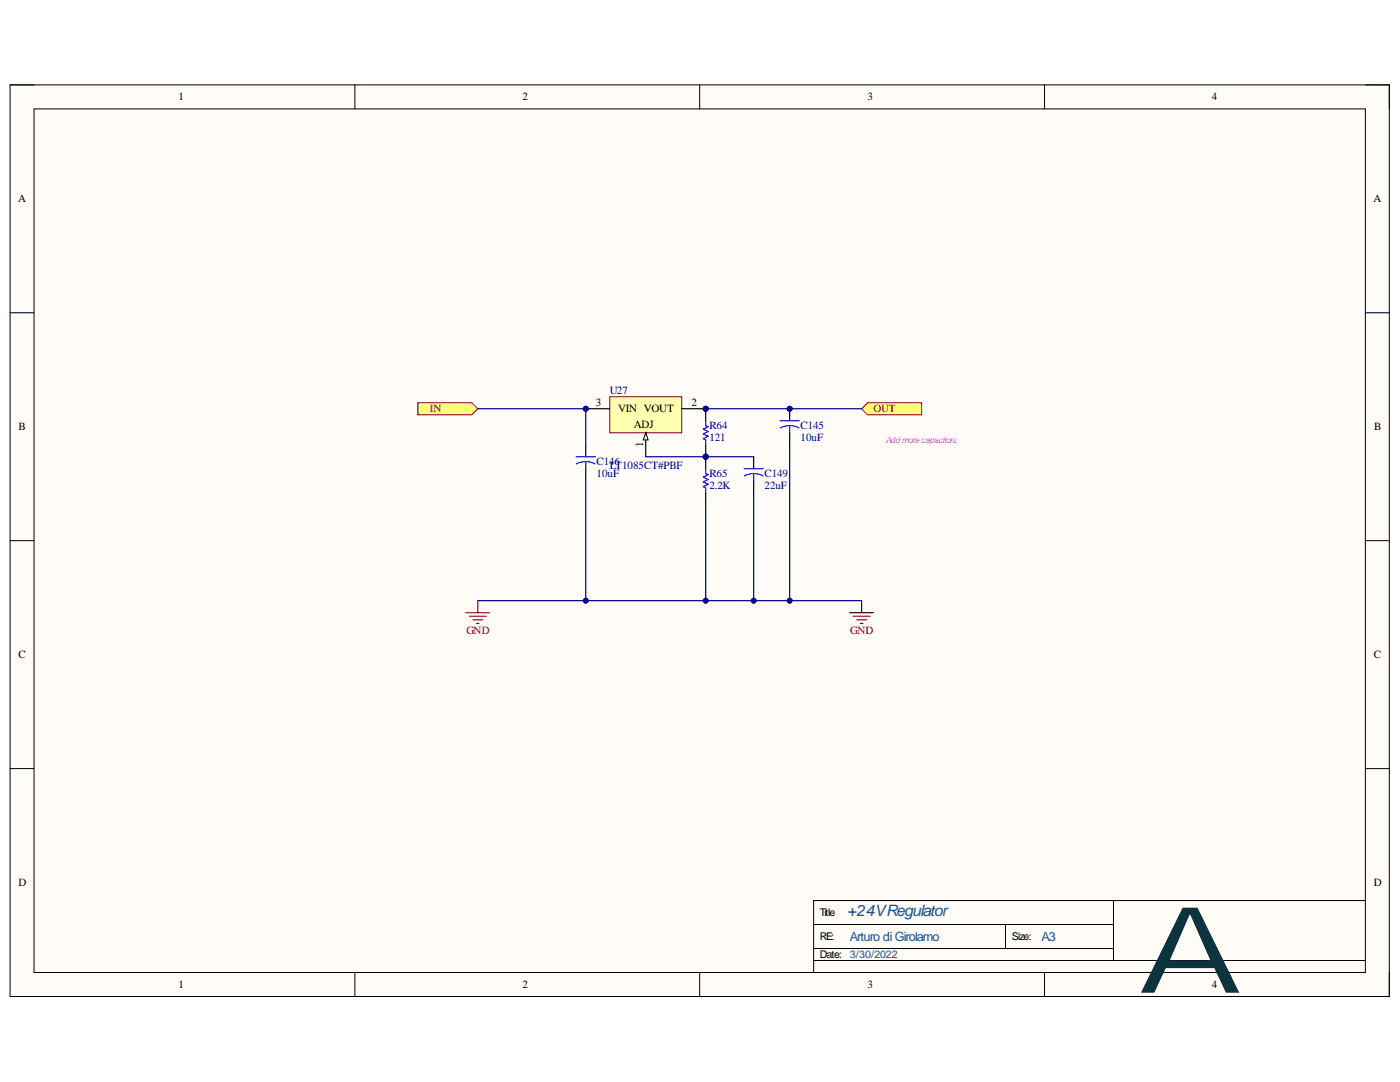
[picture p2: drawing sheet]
<svg xmlns="http://www.w3.org/2000/svg" width="279mm" height="216mm" viewBox="0 0 279 216" stroke-linecap="round" stroke-linejoin="round" font-family="sans-serif">
<path d="M2 16.9h275.3v181.9h-275.3z" fill-rule="evenodd" fill="#fffcf8"/>
<path d="M2 16.9h275.3v181.9h-275.3z" fill="none" stroke="#000" stroke-width=".2"/>
<path d="M6.8 21.7h265.7v172.3h-265.7z" fill-rule="evenodd" fill="#fffcf8"/>
<g fill="none" stroke="#000" stroke-width=".2">
<path d="M2 16.9h4.8M70.8 16.9v4.8M139.6 16.9v4.8M208.5 16.9v4.8M272.5 16.9h4.8v4.8M6.8 21.7h265.7v172.3h-265.7zM2 62.4h4.8M272.5 62.4h4.8M2 107.9h4.8M272.5 107.9h4.8M2 153.4h4.8M272.5 153.4h4.8"/>
<path d="M222.2 179.7v12M272.5 179.7h-110.1v14.3M70.8 194v4.8M139.6 194v4.8M162.4 184.5h59.8M162.4 191.7h110.1M162.4 189.3h59.8M200.7 184.5v4.8M208.5 194v4.8M277.3 194v4.8"/>
</g>
<circle cx="140.8" cy="81.6" r=".48" fill="#000080"/>
<circle cx="140.8" cy="81.6" r=".48" fill="none" stroke="#000080" stroke-width=".2"/>
<circle cx="140.8" cy="91.1" r=".48" fill="#000080"/>
<circle cx="140.8" cy="91.1" r=".48" fill="none" stroke="#000080" stroke-width=".2"/>
<path d="M140.8 81.6v2.4" fill="none" stroke="#000" stroke-width=".24"/>
<circle cx="140.8" cy="81.6" r=".48" fill="#000080"/>
<circle cx="140.8" cy="81.6" r=".48" fill="none" stroke="#000080" stroke-width=".2"/>
<path d="M140.8 88.7v2.4" fill="none" stroke="#000" stroke-width=".24"/>
<circle cx="140.8" cy="91.1" r=".48" fill="#000080"/>
<circle cx="140.8" cy="91.1" r=".48" fill="none" stroke="#000080" stroke-width=".2"/>
<path d="M140.8 84v.9l.5 .2-.9 .5 .9 .5-.9 .5 .9 .5-.9 .4 .4 .3v.9" fill="none" stroke="#00f" stroke-width=".24"/>
<circle cx="140.8" cy="91.1" r=".48" fill="#000080"/>
<circle cx="140.8" cy="91.1" r=".48" fill="none" stroke="#000080" stroke-width=".2"/>
<path d="M140.8 91.1v2.4" fill="none" stroke="#000" stroke-width=".24"/>
<circle cx="140.8" cy="91.1" r=".48" fill="#000080"/>
<circle cx="140.8" cy="91.1" r=".48" fill="none" stroke="#000080" stroke-width=".2"/>
<path d="M116.9 88.7v2.4M116.9 93.5v2.4M140.8 98.3v2.4" fill="none" stroke="#000" stroke-width=".24"/>
<path d="M115 91.1h3.8M116.9 92.1l1.1 .2 .8 .3M116.9 92.1l-.8 .1-1.1 .4M116.9 92.1v1.4M140.8 93.5v1l.5 .2-.9 .5 .9 .5-.9 .5 .9 .4-.9 .5 .4 .3v.9" fill="none" stroke="#00f" stroke-width=".24"/>
<circle cx="157.6" cy="81.6" r=".48" fill="#000080"/>
<circle cx="157.6" cy="81.6" r=".48" fill="none" stroke="#000080" stroke-width=".2"/>
<path d="M157.6 81.6v2.4" fill="none" stroke="#000" stroke-width=".24"/>
<circle cx="157.6" cy="81.6" r=".48" fill="#000080"/>
<circle cx="157.6" cy="81.6" r=".48" fill="none" stroke="#000080" stroke-width=".2"/>
<path d="M157.6 86.3v2.4" fill="none" stroke="#000" stroke-width=".24"/>
<path d="M155.7 84h3.8M157.6 84.9l1.1 .2 .7 .3M157.6 84.9l-1.2 .2-.7 .3M157.6 84.9v1.4" fill="none" stroke="#00f" stroke-width=".24"/>
<path d="M172 81.6l1.1-1.2h10.8v2.4h-10.8z" fill-rule="evenodd" fill="#ffff80"/>
<path d="M172 81.6l1.1-1.2h10.8v2.4h-10.8z" fill="none" stroke="#800000" stroke-width=".2"/>
<path d="M83.4 80.4h10.8l1.2 1.2-1.2 1.2h-10.8z" fill-rule="evenodd" fill="#ffff80"/>
<path d="M83.4 80.4h10.8l1.2 1.2-1.2 1.2h-10.8z" fill="none" stroke="#800000" stroke-width=".2"/>
<circle cx="140.8" cy="81.6" r=".48" fill="#000080"/>
<circle cx="140.8" cy="81.6" r=".48" fill="none" stroke="#000080" stroke-width=".2"/>
<circle cx="116.9" cy="81.6" r=".48" fill="#000080"/>
<circle cx="116.9" cy="81.6" r=".48" fill="none" stroke="#000080" stroke-width=".2"/>
<path d="M121.7 79.2h14.3v7.1h-14.3z" fill-rule="evenodd" fill="#ffffb0"/>
<path d="M121.7 79.2h14.3v7.1h-14.3z" fill="none" stroke="#800000" stroke-width=".2"/>
<path d="M128.9 86.3v4.8" fill="none" stroke="#000" stroke-width=".24"/>
<path d="M128.9 86.3l.4 1.5h-.9z" fill="#f8fcff"/>
<path d="M128.9 86.3l.4 1.5h-.9z" fill="none" stroke="#000" stroke-width=".2"/>
<path d="M136 81.6h4.8" fill="none" stroke="#000" stroke-width=".24"/>
<circle cx="140.8" cy="81.6" r=".48" fill="#000080"/>
<circle cx="140.8" cy="81.6" r=".48" fill="none" stroke="#000080" stroke-width=".2"/>
<path d="M116.9 81.6h4.8" fill="none" stroke="#000" stroke-width=".24"/>
<circle cx="116.9" cy="81.6" r=".48" fill="#000080"/>
<circle cx="116.9" cy="81.6" r=".48" fill="none" stroke="#000080" stroke-width=".2"/>
<path d="M95.4 119.9h21.5" fill="none" stroke="#000080" stroke-width=".24"/>
<circle cx="116.9" cy="119.9" r=".48" fill="#000080"/>
<circle cx="116.9" cy="119.9" r=".48" fill="none" stroke="#000080" stroke-width=".2"/>
<path d="M95.4 81.6h21.5v7.1" fill="none" stroke="#000080" stroke-width=".24"/>
<circle cx="116.9" cy="81.6" r=".48" fill="#000080"/>
<circle cx="116.9" cy="81.6" r=".48" fill="none" stroke="#000080" stroke-width=".2"/>
<path d="M116.9 95.9v24h23.9v-19.2" fill="none" stroke="#000080" stroke-width=".24"/>
<circle cx="140.8" cy="119.9" r=".48" fill="#000080"/>
<circle cx="140.8" cy="119.9" r=".48" fill="none" stroke="#000080" stroke-width=".2"/>
<circle cx="116.9" cy="119.9" r=".48" fill="#000080"/>
<circle cx="116.9" cy="119.9" r=".48" fill="none" stroke="#000080" stroke-width=".2"/>
<path d="M128.9 91.1h11.9" fill="none" stroke="#000080" stroke-width=".24"/>
<circle cx="140.8" cy="91.1" r=".48" fill="#000080"/>
<circle cx="140.8" cy="91.1" r=".48" fill="none" stroke="#000080" stroke-width=".2"/>
<path d="M157.6 88.7v31.2h-16.8" fill="none" stroke="#000080" stroke-width=".24"/>
<circle cx="157.6" cy="119.9" r=".48" fill="#000080"/>
<circle cx="157.6" cy="119.9" r=".48" fill="none" stroke="#000080" stroke-width=".2"/>
<circle cx="150.4" cy="119.9" r=".48" fill="#000080"/>
<circle cx="150.4" cy="119.9" r=".48" fill="none" stroke="#000080" stroke-width=".2"/>
<circle cx="140.8" cy="119.9" r=".48" fill="#000080"/>
<circle cx="140.8" cy="119.9" r=".48" fill="none" stroke="#000080" stroke-width=".2"/>
<path d="M140.8 81.6h31.2" fill="none" stroke="#000080" stroke-width=".24"/>
<circle cx="140.8" cy="81.6" r=".48" fill="#000080"/>
<circle cx="140.8" cy="81.6" r=".48" fill="none" stroke="#000080" stroke-width=".2"/>
<circle cx="157.6" cy="81.6" r=".48" fill="#000080"/>
<circle cx="157.6" cy="81.6" r=".48" fill="none" stroke="#000080" stroke-width=".2"/>
<path d="M157.6 119.9h14.4" fill="none" stroke="#000080" stroke-width=".24"/>
<circle cx="157.6" cy="119.9" r=".48" fill="#000080"/>
<circle cx="157.6" cy="119.9" r=".48" fill="none" stroke="#000080" stroke-width=".2"/>
<path d="M95.4 119.9v2.3M172 119.9v2.3M93 122.2h4.7M93.7 123h3.3M94.4 123.7h1.9M95.1 124.4h.5M169.6 122.2h4.7M170.3 123h3.3M171 123.7h1.9M171.7 124.4h.5" fill="none" stroke="#800000" stroke-width=".24"/>
<path d="M150.4 91.1v2.4M150.4 95.9v2.4" fill="none" stroke="#000" stroke-width=".24"/>
<path d="M148.5 93.5h3.8M150.4 94.5l1.2 .2 .7 .3M150.4 94.5l-1.1 .2-.7 .3M150.4 94.5v1.4" fill="none" stroke="#00f" stroke-width=".24"/>
<path d="M140.8 91.1h9.6" fill="none" stroke="#000080" stroke-width=".24"/>
<circle cx="140.8" cy="91.1" r=".48" fill="#000080"/>
<circle cx="140.8" cy="91.1" r=".48" fill="none" stroke="#000080" stroke-width=".2"/>
<path d="M150.4 98.3v21.6" fill="none" stroke="#000080" stroke-width=".24"/>
<circle cx="150.4" cy="119.9" r=".48" fill="#000080"/>
<circle cx="150.4" cy="119.9" r=".48" fill="none" stroke="#000080" stroke-width=".2"/>
<text font-size="23.9" fill="#0c343d" x="227.1" y="198.1">A</text>
<text font-size="3.1" fill="#0b5394" x="169.1" y="182.8">+24VRegulator</text>
<g font-size="2.5" fill="#0b5394">
<text x="169.6" y="187.8">Arturo di Girolamo</text>
<text x="207.8" y="187.8">A3</text>
</g>
<g font-size="2.2">
<text x="35.6" y="20">1</text>
<text x="104.3" y="20">2</text>
<text x="173.1" y="20">3</text>
<text x="241.9" y="20">4</text>
<text x="3.6" y="40.4">A</text>
<text x="274.1" y="40.4">A</text>
<text x="118.9" y="81.1">3</text>
<text x="123.4" y="82.2">VIN VOUT</text>
<text x="138" y="81.1">2</text>
<text x="3.7" y="85.9">B</text>
<text x="126.5" y="85.4">ADJ</text>
<text x="128.4" y="89.1" transform="rotate(-90 128.4 89.1)">1</text>
<text x="274.3" y="85.9">B</text>
<text x="3.7" y="131.3">C</text>
<text x="274.2" y="131.3">C</text>
<text x="3.7" y="176.8">D</text>
<text x="274.2" y="176.8">D</text>
<text x="35.6" y="197.2">1</text>
<text x="104.3" y="197.2">2</text>
<text x="173.1" y="197.2">3</text>
<text x="241.9" y="197.2">4</text>
</g>
<g font-size="2.2" fill="#800000">
<text x="85.8" y="82.2">IN</text>
<text x="174.3" y="82.2">OUT</text>
<text x="93.1" y="126.5">GND</text>
<text x="169.7" y="126.5">GND</text>
</g>
<g font-size="2.2" fill="#000080">
<text x="121.7" y="78.7">U27</text>
<text x="141.6" y="85.6">R64</text>
<text x="141.6" y="88">121</text>
<text x="159.8" y="85.6">C145</text>
<text x="159.8" y="88">10uF</text>
<text x="119.1" y="92.8">C146</text>
<text x="119.1" y="95.2">10uF</text>
<text x="121.7" y="93.5">LT1085CT#PBF</text>
<text x="141.6" y="95.2">R65</text>
<text x="152.6" y="95.2">C149</text>
<text x="141.6" y="97.6">2.2K</text>
<text x="152.6" y="97.6">22uF</text>
</g>
<g font-size="2.1">
<text x="163.6" y="182.8">Title</text>
<text x="163.6" y="191.2">Date:</text>
<text x="163.6" y="187.6">RE:</text>
<text x="201.9" y="187.6">Size:</text>
</g>
<text font-size="2.1" fill="#0b5394" x="169.6" y="191.2">3/30/2022</text>
<text font-size="1.7" fill="#f0f" x="176.8" y="88.3">Addmore capacitors</text>
</svg>
